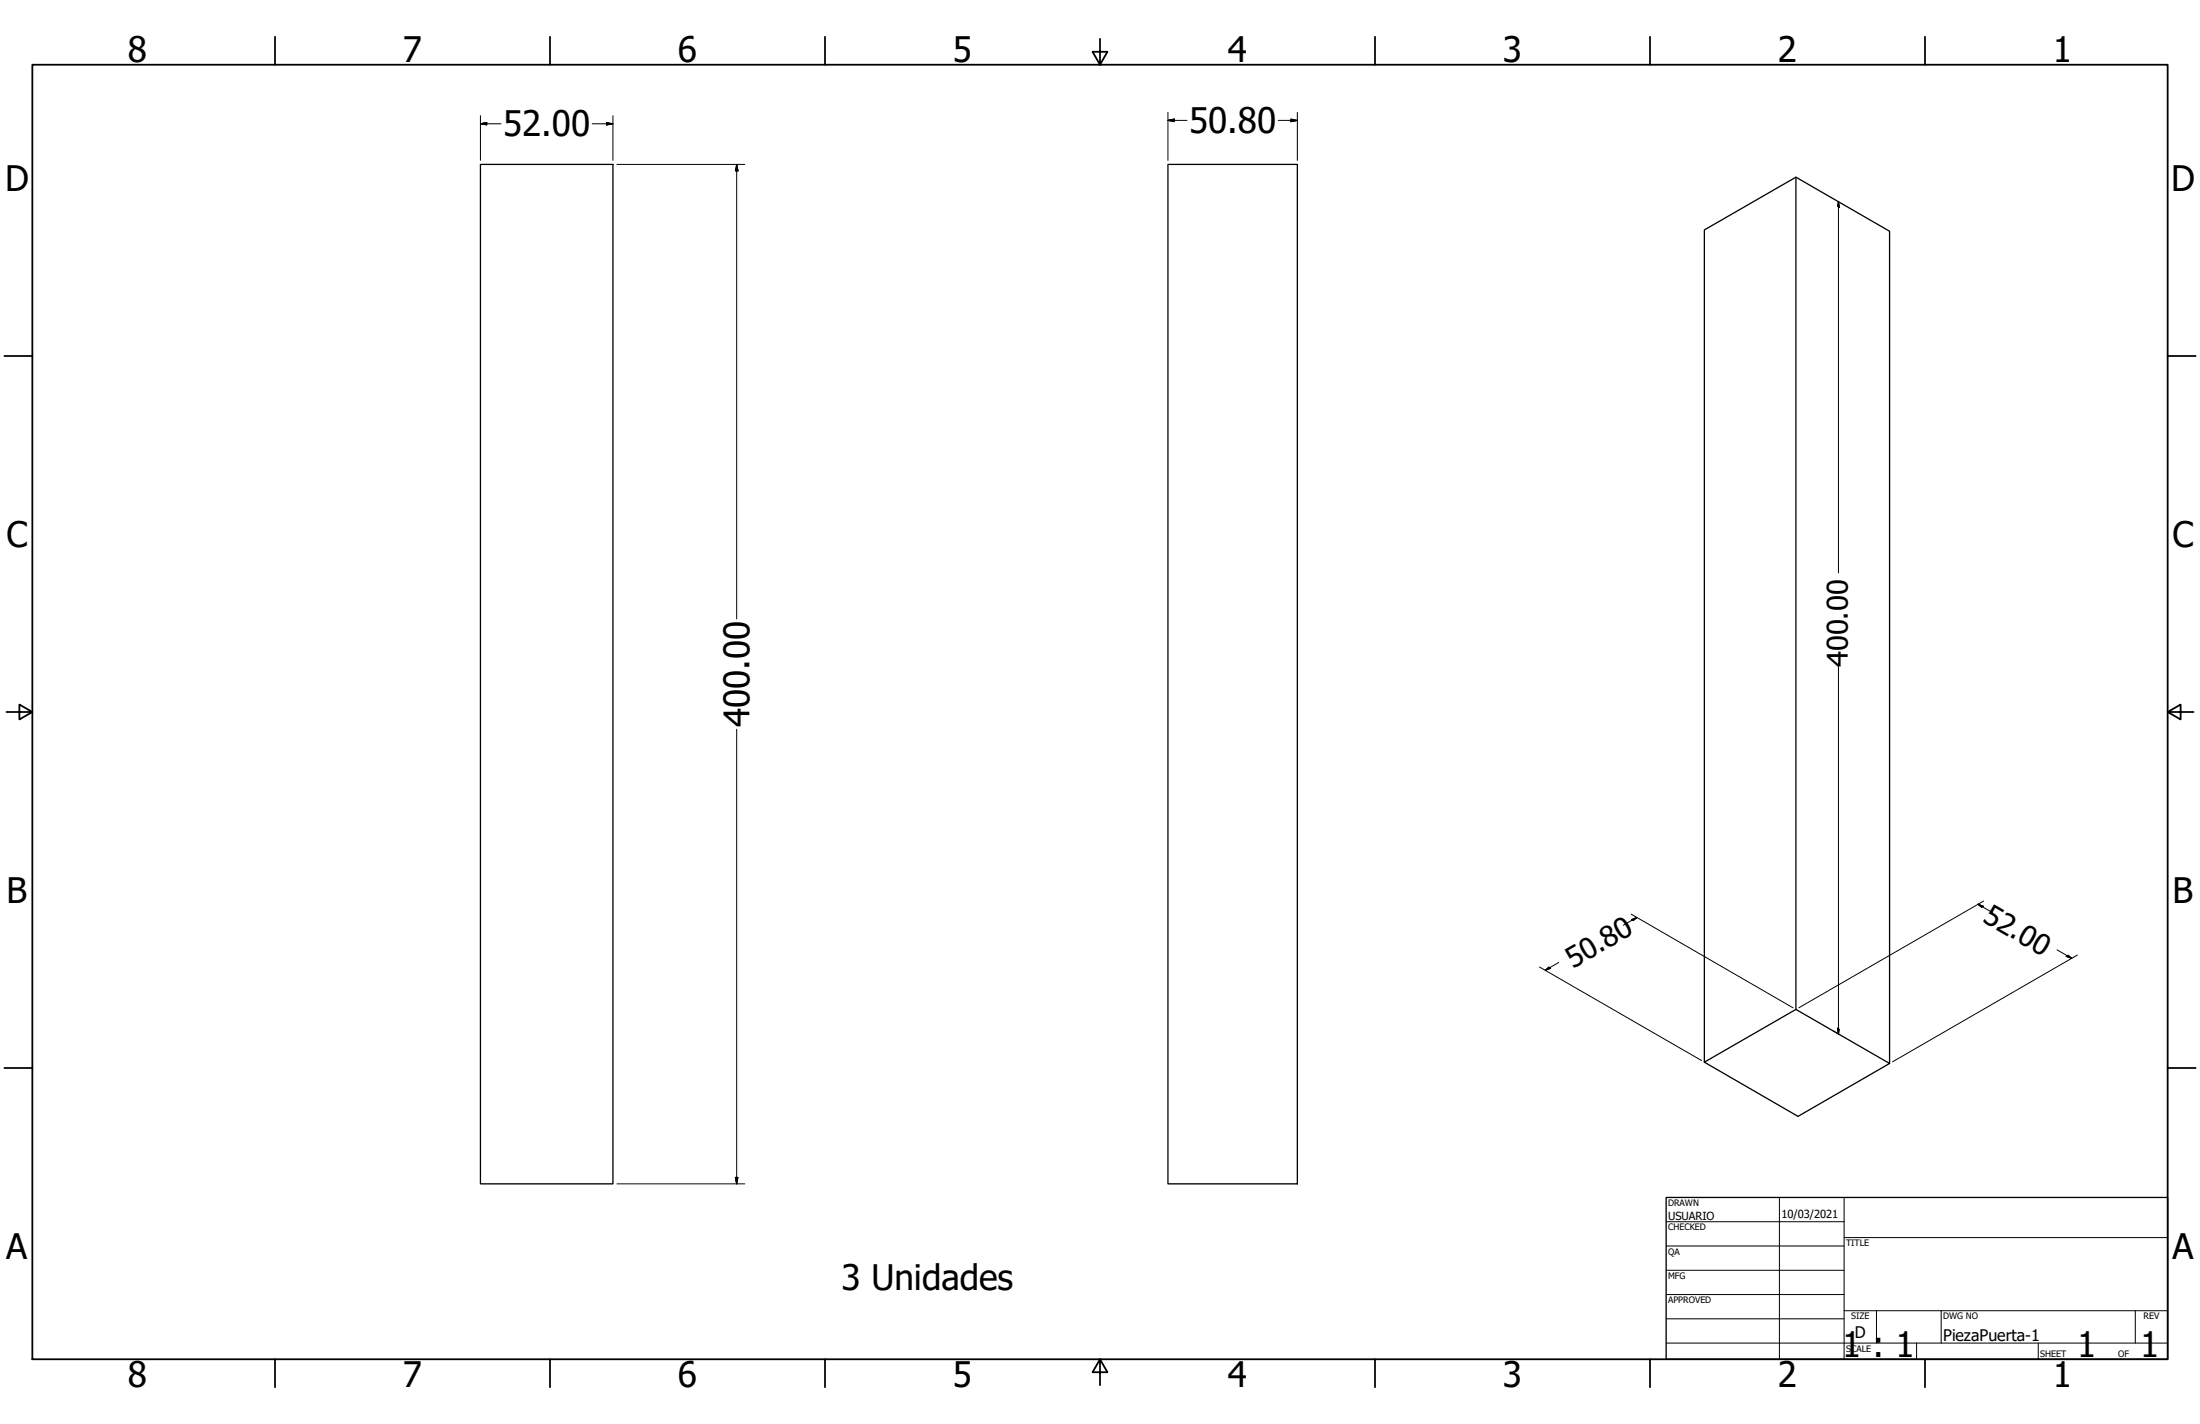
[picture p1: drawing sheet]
<svg xmlns="http://www.w3.org/2000/svg" width="864mm" height="559mm" viewBox="0 0 864 559" stroke-linecap="round" stroke-linejoin="round" font-family="sans-serif">
<!-- layer: Visible (ANSI) -->
<path d="M188.6 64.5h52v400.1h-52zM458.5 64.5h50.8v400.1h-50.8zM705 69.5v326.6l36.7 21.2-35.9 20.8-36.8-21.3v-326.6l36-20.7 36.7 21.2v326.6M705 396.1l-36 20.7" fill="none" stroke="#000" stroke-width=".51"/>
<!-- layer: Border (ANSI) -->
<g fill="none" stroke="#000" stroke-width=".7">
<path d="M107.9 14.4v11M215.9 14.4v11M323.8 14.4v11M431.8 15.2v10.2l-2.9-5.1h5.8l-2.9 5.1M539.8 14.4v11M647.7 14.4v11M755.6 14.4v11M12.7 25.4h838.2v508h-838.2zM1.7 139.7h11M850.9 139.7h11M2.5 279.4h10.2l-5.1-2.9v5.8l5.1-2.9M850.9 279.4l5.1 2.9v-5.8l-5.1 2.9h10.2"/>
<path d="M1.7 419.1h11M850.9 419.1h11M107.9 533.4v11M215.9 533.4v11M323.8 533.4v11M431.8 533.4l2.9 5.1h-5.8l2.9-5.1v10.2M539.8 533.4v11M647.7 533.4v11M755.6 533.4v11"/>
</g>
<!-- layer: Title (ANSI) -->
<g fill="none" stroke="#000" stroke-width=".39">
<path d="M654 479.4h69.9M698.5 469.9v63.5M723.9 469.9v63.5M654 488.9h69.9M654 498.5h69.9M723.9 485.6h127M654 508h69.9M654 517.5h69.9M723.9 514.3h127M736.6 514.3v12.7M762 514.3v12.7M838.2 514.3v12.7"/>
<path d="M654 527h196.9M752.3 527v6.4M800.1 527v6.4"/>
</g>
<path d="M654 469.9h196.9v63.5h-196.9z" fill="none" stroke="#000" stroke-width=".51"/>
<!-- layer: Dimension (ANSI) -->
<g fill="none" stroke="#000" stroke-width=".39">
<path d="M188.6 48.6l2.5-.5v.9zM188.6 48.6h8.1M188.6 45.4v17.5M232.5 48.6h8.1M238.1 48.1l2.5 .5-2.5 .4zM240.6 45.4v17.5M458.5 47.2l2.4-.5v1.1zM458.5 47.2h7.5M458.5 44.1v18.8M501.8 47.2h7.5M506.7 46.7l2.6 .5-2.6 .6zM509.3 44.1v18.8"/>
<path d="M242.2 64.5h50.2M289.2 64.5l.5 2.6h-1zM289.2 64.5v178.4M721.7 79.1l.3 2.3-.7-.4zM721.7 79.1v145.7M721.7 260.1v145.7M289.2 286.2v178.4M640.3 358.7l63.5 36.8M776.4 354.8l2.2 .9-.7 .3zM776.4 354.8l5.8 3.3M778.7 353.6l-72.6 41.9M604.3 379.5l63.7 36.7"/>
<path d="M611.9 377.7l-5.3 3M640.4 360.9l2.1-.9-1.4 1.3zM642.5 360l-5.3 3.1M807.5 372.7l5.7 3.3M811.1 375.3l.7-.5 1.4 1.2zM815.5 374.8l-72.6 41.9M606.6 380.7l1.4-1.2 .7 .5zM719.5 404.4l2.7 1.7M721.3 403.5l.7 .4-.3 1.9zM242.2 464.6h50.2M288.7 462h1l-.5 2.6z"/>
</g>
<g fill="#000" stroke="#000" stroke-width=".39">
<path d="M188.6 48.6l2.5-.5zM188.6 48.6l2.5-.5v.9zM238.1 49l2.5-.4zM238.1 48.1l2.5 .5-2.5 .4zM458.5 47.2l2.4-.5zM458.5 47.2l2.4-.5v1.1zM506.7 47.8l2.6-.6zM506.7 46.7l2.6 .5-2.6 .6zM289.2 64.5l.5 2.6zM289.2 64.5l.5 2.6h-1zM721.7 79.1l.3 2.3zM721.7 79.1l.3 2.3-.7-.4z"/>
<path d="M776.4 354.8l2.2 .9zM776.4 354.8l2.2 .9-.7 .3zM606.6 380.7l1.4-1.2zM606.6 380.7l1.4-1.2 .7 .5zM641.1 361.3l1.4-1.3zM640.4 360.9l2.1-.9-1.4 1.3zM811.1 375.3l2.1 .7zM811.1 375.3l.7-.5 1.4 1.2zM721.3 403.5l.4 2.3zM721.3 403.5l.7 .4-.3 1.9zM288.7 462l.5 2.6zM288.7 462h1l-.5 2.6z"/>
</g>
<g font-size="13.8">
<text x="50.2" y="24.4">8</text>
<text x="158.2" y="24.4">7</text>
<text x="266.1" y="24.4">6</text>
<text x="374.1" y="24.4">5</text>
<text x="482" y="24.4">4</text>
<text x="590" y="24.4">3</text>
<text x="697.9" y="24.4">2</text>
<text x="805.9" y="24.4">1</text>
<text x="197.5" y="53.5">52.00</text>
<text x="466.8" y="52.3">50.80</text>
<text x="2" y="74.9">D</text>
<text x="852.2" y="74.9">D</text>
<text x="2.5" y="214.6">C</text>
<text x="852.8" y="214.6">C</text>
<text x="294.2" y="285.4" transform="rotate(-90 294.2 285.4)">400.00</text>
<text x="2.6" y="354.3">B</text>
<text x="852.9" y="354.3">B</text>
<text x="2.5" y="494">A</text>
<text x="852.7" y="494">A</text>
<text x="330.3" y="506.1">3 Unidades</text>
<text x="723.1" y="532.6">1 : 1</text>
<text x="815.4" y="532.6">1</text>
<text x="840.1" y="532.6">1</text>
<text x="50.2" y="544.4">8</text>
<text x="158.2" y="544.4">7</text>
<text x="266.1" y="544.4">6</text>
<text x="374.1" y="544.4">5</text>
<text x="482" y="544.4">4</text>
<text x="590" y="544.4">3</text>
<text x="697.9" y="544.4">2</text>
<text x="805.9" y="544.4">1</text>
</g>
<g font-size="11.1">
<text x="725.3" y="261.6" transform="rotate(-90 725.3 261.6)">400.00</text>
<text x="777.8" y="361.3" transform="rotate(30 777.8 361.3)">52.00</text>
<text x="617.4" y="380.2" transform="rotate(-30 617.4 380.2)">50.80</text>
</g>
<g font-size="6.3">
<text x="728.1" y="524.9">D</text>
<text x="762.8" y="526.2">PiezaPuerta-1</text>
</g>
<g font-size="4.4">
<text x="654.8" y="478.6">USUARIO</text>
<text x="699.3" y="478">10/03/2021</text>
</g>
<g font-size="3.5">
<text x="654.8" y="473.2">DRAWN</text>
<text x="654.8" y="482.8">CHECKED</text>
<text x="724.7" y="488.9">TITLE</text>
<text x="654.8" y="492.3">QA</text>
<text x="654.8" y="501.8">MFG</text>
<text x="654.8" y="511.4">APPROVED</text>
<text x="726.7" y="517.7">SIZE</text>
<text x="762.8" y="517.7">DWG NO</text>
<text x="841.4" y="517.7">REV</text>
<text x="724.7" y="530.4">SCALE</text>
<text x="800.9" y="532.6">SHEET</text>
<text x="831.5" y="532.6">OF</text>
</g>
</svg>
